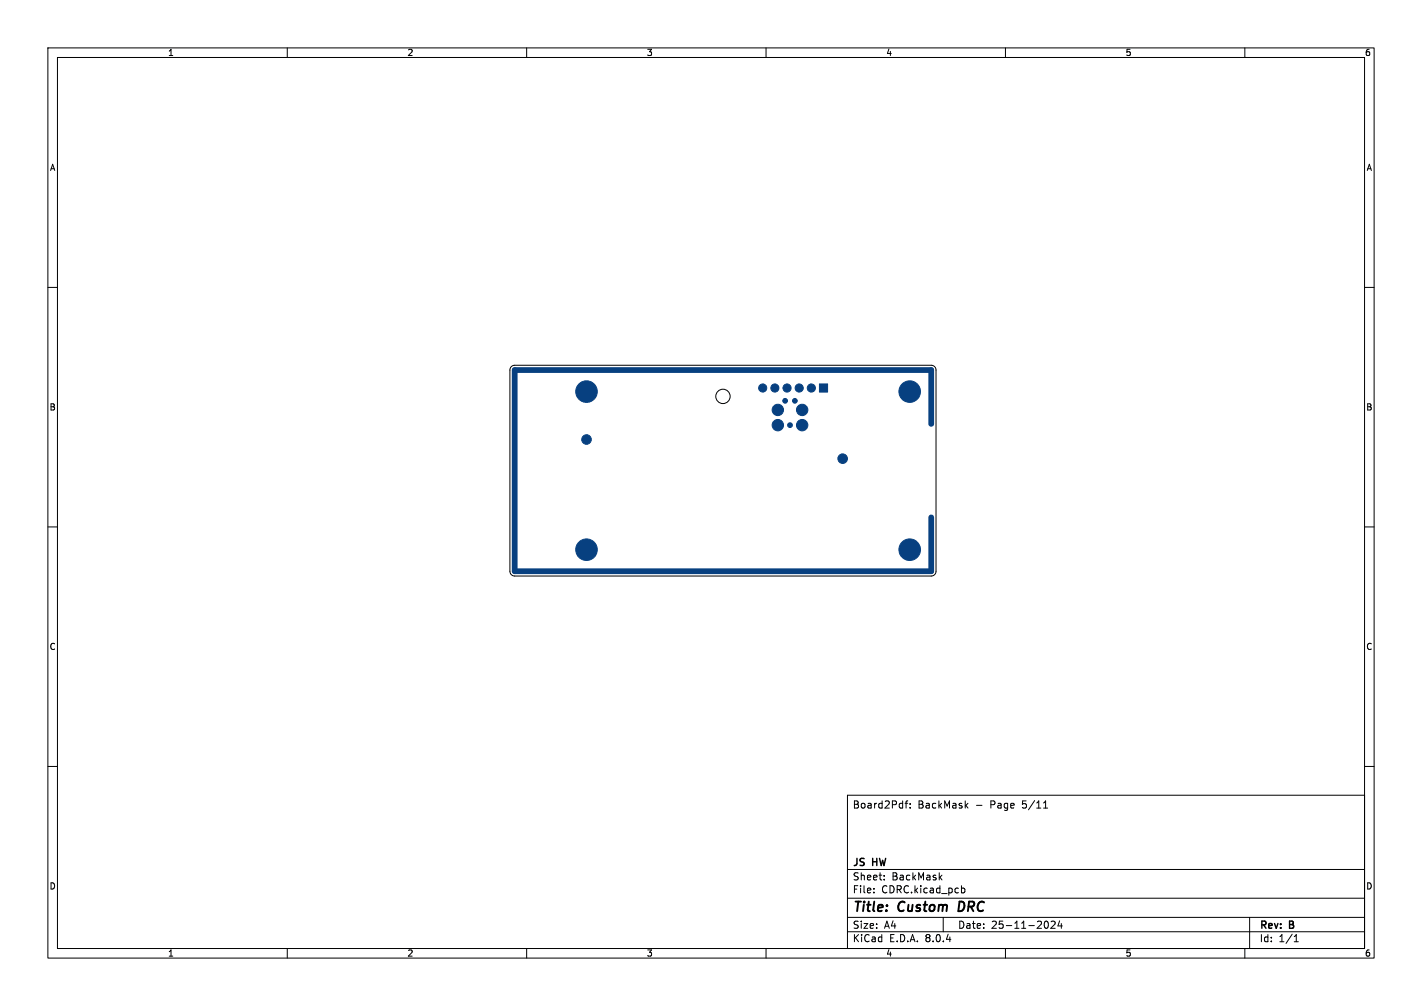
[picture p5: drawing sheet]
<svg xmlns="http://www.w3.org/2000/svg" width="297mm" height="210mm" viewBox="0 0 297 210" stroke-linecap="round" stroke-linejoin="round" font-family="sans-serif">
<path d="M194.5 88.5v-11.2h-87v41.9h87v-11.2" fill="none" stroke="#074080" stroke-width="1.2"/>
<path d="M194.3 77.3h.2" fill="none" stroke="#074080" stroke-width=".21"/>
<g fill="#074080" stroke="#074080" stroke-width=".21">
<path d="M171.2 80.1h1.7v1.7h-1.7z"/>
<circle cx="176" cy="95.7" r="1"/>
<circle cx="169.5" cy="81" r=".85"/>
<circle cx="166.9" cy="81" r=".85"/>
<circle cx="164.4" cy="81" r=".85"/>
<circle cx="161.8" cy="81" r=".85"/>
<circle cx="159.3" cy="81" r=".85"/>
<circle cx="162.5" cy="88.7" r="1.19"/>
<circle cx="165" cy="88.7" r=".5"/>
<circle cx="167.5" cy="88.7" r="1.19"/>
<circle cx="162.5" cy="85.6" r="1.19"/>
<circle cx="167.5" cy="85.6" r="1.19"/>
<circle cx="164" cy="83.7" r=".5"/>
<circle cx="166" cy="83.7" r=".5"/>
<circle cx="122.5" cy="91.7" r="1"/>
<circle cx="190" cy="114.7" r="1.55"/>
<circle cx="190" cy="114.8" r="2.25"/>
<circle cx="190" cy="81.7" r="1.55"/>
<circle cx="190" cy="81.8" r="2.25"/>
<circle cx="122.5" cy="81.7" r="1.55"/>
<circle cx="122.5" cy="81.8" r="2.25"/>
<circle cx="122.5" cy="114.7" r="1.55"/>
<circle cx="122.5" cy="114.8" r="2.25"/>
</g>
<g fill="none" stroke="#000" stroke-width=".21">
<path d="M10 10h277v190h-277zM12 12h273v186h-273zM60 10v2M110 10v2M160 10v2M210 10v2M260 10v2M10 60h2M285 60h2M106.8 76.5l.7-.2h87a1 1 0 0 1 1 1v41.9a1 1 0 0 1-1 1h-87a1 1 0 0 1-1-1v-41.9zM10 110h2M285 110h2"/>
<path d="M10 160h2M285 160h2M177 166h108v32h-108zM189 167.7h.6M189.6 167.2l-.4 .2v1.3M190.1 168.6v.1M190.1 167.8v.1M201.7 168.1l.5 .6M202.2 167.7l-.6 .6M218 168.7h.8M218.1 167.6l.3-.4v1.5M60 198v2"/>
<path d="M110 198v2M160 198v2M177 194.5h108M177 191.5h108M177 187.5h108M177 181.5h108M182.5 186.3v.1M182.5 185.5v.1M184.7 183.6v.1M184.7 182.8v.1M196.3 183.1l.4 .6M196.7 182.7l-.5 .6"/>
<path d="M197 191.5v3M200.8 184.9v1.5M200.8 185.5l.4-.1 .3 .3-.1 .6h-.6M210 198v2M218.3 192.4l.2-.1a.8 .8 0 0 1 .5 .7 .8 .8 0 0 1-.5 .8l-.2-.1M219.5 192.4l.6-.1 .3 .4-.9 1.1h.9M221.3 192.2l-.3 1.1h.9M221.7 192.8v1M260 198v2M261 191.5v6.5M270.3 196.6h.9M270.3 195.5l.4-.4v1.5"/>
<circle cx="151" cy="82.7" r="1.5"/>
</g>
<path d="M200.4 188.2l-.2 2h.4" fill="none" stroke="#000" stroke-width=".4"/>
<g font-size="2.8">
<text x="178" y="190.9">Title:</text>
<text x="187.7" y="190.9">Custom</text>
<text x="201" y="190.9">DRC</text>
</g>
<g font-size="2.1">
<text x="178" y="169">Board2Pdf:</text>
<text x="191.7" y="169">BackMask</text>
<text x="203.8" y="169">-</text>
<text x="207" y="169">Page</text>
<text x="213.7" y="169">5/11</text>
<text x="178" y="184">Sheet:</text>
<text x="178" y="181.2">JS</text>
<text x="182.3" y="181.2">HW</text>
<text x="186.2" y="184">BackMask</text>
<text x="178" y="186.7">File:</text>
<text x="184.1" y="186.7">CDRC.kicad_pcb</text>
<text x="178" y="196.9">KiCad</text>
<text x="178" y="194.1">Size:</text>
<text x="184.7" y="194.1">A4</text>
<text x="185.7" y="196.9">E.D.A.</text>
<text x="193.3" y="196.9">8.0.4</text>
<text x="200" y="194.1">Date:</text>
<text x="207" y="194.1">25-11-2024</text>
<text x="263" y="194.3">Rev:</text>
<text x="263" y="196.9">Id:</text>
<text x="267.1" y="196.9">1/1</text>
<text x="269.4" y="194.3">B</text>
</g>
<g font-size="1.8">
<text x="35" y="11.9">1</text>
<text x="85" y="11.9">2</text>
<text x="135" y="11.9">3</text>
<text x="185" y="11.9">4</text>
<text x="235" y="11.9">5</text>
<text x="285" y="11.9">6</text>
<text x="10.3" y="35.9">A</text>
<text x="285.4" y="35.9">A</text>
<text x="10.3" y="85.9">B</text>
<text x="285.3" y="85.9">B</text>
<text x="10.3" y="135.9">C</text>
<text x="285.3" y="135.9">C</text>
<text x="10.3" y="185.9">D</text>
<text x="285.3" y="185.9">D</text>
<text x="35" y="199.9">1</text>
<text x="85" y="199.9">2</text>
<text x="135" y="199.9">3</text>
<text x="185" y="199.9">4</text>
<text x="235" y="199.9">5</text>
<text x="285" y="199.9">6</text>
</g>
</svg>
